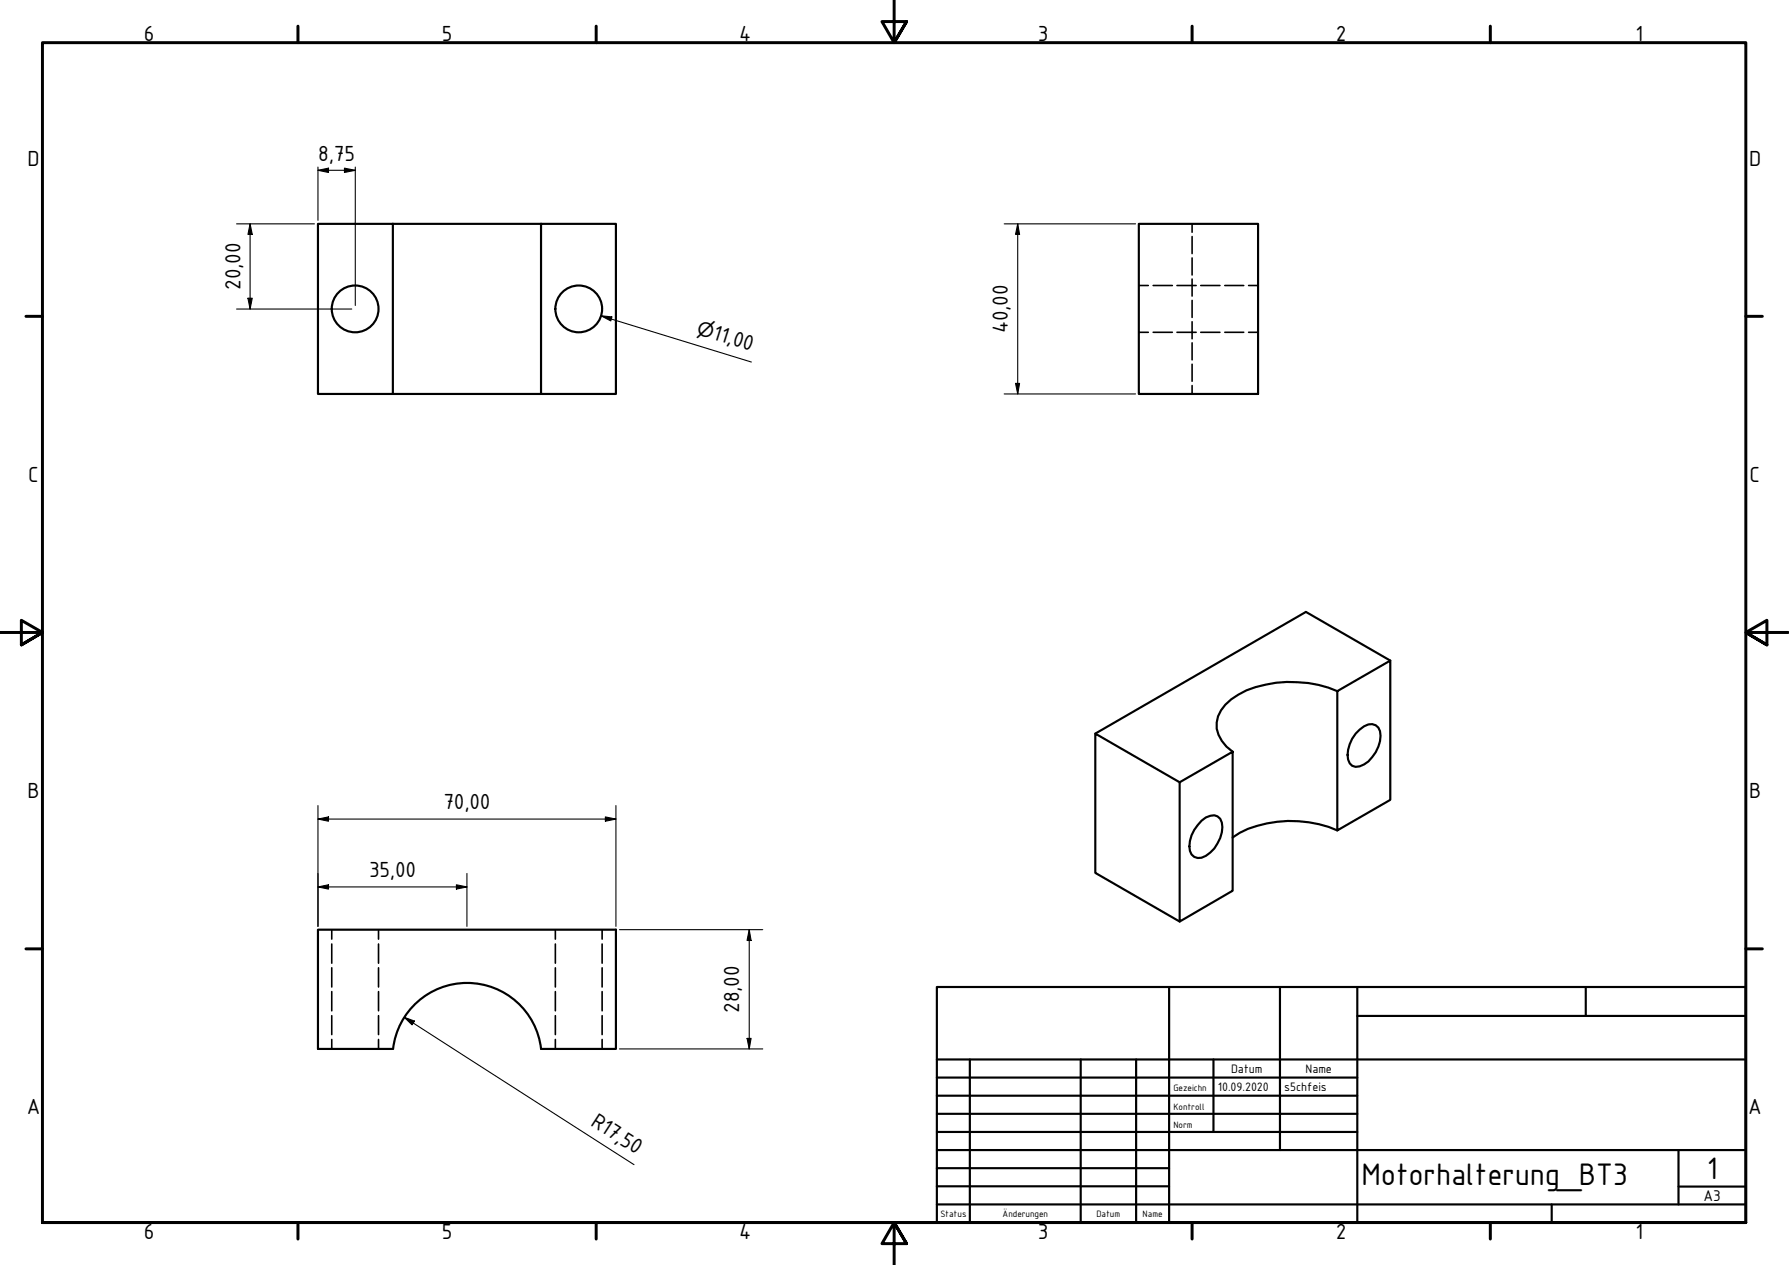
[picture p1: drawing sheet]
<svg xmlns="http://www.w3.org/2000/svg" width="420mm" height="297mm" viewBox="0 0 420 297" stroke-linecap="round" stroke-linejoin="round" font-family="sans-serif">
<!-- layer: Sichtbar (ISO) -->
<g fill="none" stroke="#000" stroke-width=".51">
<path d="M74.7 52.6h17.6v39.9h-17.6zM92.3 52.6h34.8M127.1 52.6h17.6v39.9h-17.6zM267.5 52.6h28v39.9h-28zM92.3 92.5h34.8M326.5 155.1l-19.8-11.4-49.5 28.6M314.1 162.3l12.4-7.2v32.7l-12.4 7.2zM314.1 162.3a28.9 28.9 0 0 0-21.4-.2 12.3 12.3 0 0 0-6.6 6.1 7.3 7.3 0 0 0 3.4 8.3M319.3 171.3a2.93 2.93 0 0 1 4.4-.4 5 5 0 0 1 0 4.4 8.2 8.2 0 0 1-4.4 4.6 1.98 1.98 0 0 1-2.7-1.5 7.9 7.9 0 0 1 2.7-7.1zM277.1 183.7l12.4-7.2v32.7l-12.4 7.2zM277.1 183.7l-19.9-11.4v32.7l19.9 11.4M282.2 192.7a3.5 3.5 0 0 1 3.7-1 3.4 3.4 0 0 1 1.1 3.7 7.9 7.9 0 0 1-4.8 6 2.28 2.28 0 0 1-2.9-2.7 8.4 8.4 0 0 1 2.9-6z"/>
<path d="M314.1 195a27.4 27.4 0 0 0-23 .6l-1.6 1M92.3 246.3a17.5 17.5 0 0 1 17.4-15.5 17.5 17.5 0 0 1 17.4 15.5h17.6v-28h-70v28h17.6"/>
<circle cx="83.4" cy="72.5" r="5.5"/>
<circle cx="135.9" cy="72.5" r="5.5"/>
</g>
<!-- layer: Verdeckt (ISO) -->
<g fill="none" stroke="#000" stroke-width=".38">
<path d="M280 52.6v1.9M280 55.5v4M267.5 67h2.2M267.5 78h2.2M270.8 67h4.5M270.8 78h4.5M276.4 67h4.5M276.4 78h4.5M280 60.6v4M280 65.5v4M280 70.5v4M280 75.6v4"/>
<path d="M282 67h4.5M282 78h4.5M287.7 67h4.4M287.7 78h4.4M293.2 67h2.3M293.2 78h2.3M280 80.5v4M280 85.5v4M280 90.5v2M77.9 218.3v2.2M88.9 218.3v2.2M130.4 218.3v2.2"/>
<path d="M141.4 218.3v2.2M77.9 221.7v4.5M77.9 227.3v4.5M77.9 232.8v4.5M77.9 238.5v4.4M88.9 221.7v4.5M88.9 227.3v4.5M88.9 232.8v4.5M88.9 238.5v4.4M130.4 221.7v4.5M130.4 227.3v4.5M130.4 232.8v4.5"/>
<path d="M130.4 238.5v4.4M141.4 221.7v4.5M141.4 227.3v4.5M141.4 232.8v4.5M141.4 238.5v4.4M77.9 244.1v2.2M88.9 244.1v2.2M130.4 244.1v2.2M141.4 244.1v2.2"/>
</g>
<!-- layer: Rahmen (ISO) -->
<g fill="none" stroke="#000" stroke-width=".7">
<path d="M70 6.1v3.9M140 6.1v3.9M210 0v10l-2.9-4.9h5.8l-2.9 4.9 2.9-4.9M280 6.1v3.9M350 6.1v3.9M6.1 74.3h3.9M410 74.3h3.9M0 148.5h10l-5-2.8v5.7l5-2.9-5 2.9M420 148.5h-10l5-2.8v5.7l-5-2.9 5 2.9M6.1 222.8h3.9M410 222.8h3.9M10 287.1v-277.1h400v277.1h-400h400"/>
<path d="M70 287.1v3.8M140 287.1v3.8M212.9 292l-2.9-4.9 2.9 4.9h-5.8l2.9-4.9v9.9M280 287.1v3.8M350 287.1v3.8"/>
</g>
<!-- layer: Titel (ISO) -->
<g fill="none" stroke="#000" stroke-width=".51">
<path d="M220 231.8h190v55.3h-190zM274.6 231.8v55.3M300.6 231.8v38.3M318.8 238.6h91.2M318.8 231.8v55.3M372.4 231.8v6.8M220 253h98.8M220 257.3h98.8M220 248.8h190M227.8 248.8v38.3M253.8 248.8v38.3M266.8 248.8v38.3"/>
<path d="M285 248.8v17M220 261.5h98.8M220 265.8h98.8M220 270.1h190M220 274.3h54.6M220 278.6h54.6M394.2 278.6h15.8M394.2 270.1v12.7M220 282.8h190M364.4 282.8v4.3"/>
</g>
<g fill="none" stroke="#000" stroke-width=".25">
<path d="M74.7 40l2.5-.5v1zM74.7 39.2v12.5M74.7 40h8.7M80.9 39.5l2.5 .5-2.5 .5zM83.4 39.2v32.5M55.6 52.6h18.3M58.7 52.6l.5 2.4h-1zM58.7 52.6v20M235.8 52.6h30.9M239 52.6l.5 2.4h-1zM239 52.6v39.9M55.6 72.6h27"/>
<path d="M58.2 70h1l-.5 2.6zM141.2 74.2l2.5 .2-.3 1zM141.2 74.2l35.3 10.8M235.8 92.5h30.9M238.5 90h1l-.5 2.5zM74.7 192.3l2.5-.5v1zM74.7 192.3h70M74.7 189.2v28.3M142.2 191.8l2.5 .5-2.5 .5zM144.7 189.2v28.3M74.7 208.3l2.5-.5v1zM74.7 208.3h35"/>
<path d="M107.2 207.8l2.5 .5-2.5 .5zM109.7 205.1v12.4M145.5 218.3h33.6M176 218.3l.4 2.5h-.9zM176 218.3v28M94.9 238.9l2.4 .9-.5 .9zM94.9 238.9l54 34.6M145.5 246.3h33.6M175.5 243.8h.9l-.4 2.5z"/>
</g>
<g fill="#000">
<path d="M74.7 40l2.5-.5v1z" fill-rule="evenodd"/>
<path d="M58.7 52.6l.5 2.4h-1z" fill-rule="evenodd"/>
<path d="M80.9 39.5l2.5 .5-2.5 .5z" fill-rule="evenodd"/>
<path d="M239 52.6l.5 2.4h-1z" fill-rule="evenodd"/>
<path d="M58.2 70h1l-.5 2.6z" fill-rule="evenodd"/>
<path d="M141.2 74.2l2.5 .2-.3 1z" fill-rule="evenodd"/>
<path d="M238.5 90h1l-.5 2.5z" fill-rule="evenodd"/>
<path d="M74.7 192.3l2.5-.5v1z" fill-rule="evenodd"/>
<path d="M142.2 191.8l2.5 .5-2.5 .5z" fill-rule="evenodd"/>
<path d="M74.7 208.3l2.5-.5v1z" fill-rule="evenodd"/>
<path d="M107.2 207.8l2.5 .5-2.5 .5z" fill-rule="evenodd"/>
<path d="M94.9 238.9l2.4 .9-.5 .9z" fill-rule="evenodd"/>
<path d="M176 218.3l.4 2.5h-.9z" fill-rule="evenodd"/>
<path d="M175.5 243.8h.9l-.4 2.5z" fill-rule="evenodd"/>
</g>
<g font-size="7.9">
<text x="319.8" y="278.2">Motorhalterung_BT3</text>
<text x="400.9" y="276.8">1</text>
</g>
<g font-size="5.5">
<text x="33.8" y="9.6">6</text>
<text x="103.8" y="9.6">5</text>
<text x="173.6" y="9.6">4</text>
<text x="243.8" y="9.6">3</text>
<text x="313.8" y="9.6">2</text>
<text x="384.1" y="9.6">1</text>
<text x="6.5" y="38.9">D</text>
<text x="74.7" y="37.7">8,75</text>
<text x="410.8" y="38.9">D</text>
<text x="56.5" y="68.1" transform="rotate(-90 56.5 68.1)">20,00</text>
<text x="167.2" y="79.6" transform="rotate(17 167.2 79.6)">11,00</text>
<text x="236.7" y="78.2" transform="rotate(-90 236.7 78.2)">40,00</text>
<text x="6.6" y="113.1">C</text>
<text x="410.9" y="113.1">C</text>
<text x="6.5" y="187.4">B</text>
<text x="104.1" y="190">70,00</text>
<text x="410.8" y="187.4">B</text>
<text x="86.7" y="206">35,00</text>
<text x="173.6" y="237.8" transform="rotate(-90 173.6 237.8)">28,00</text>
<text x="6.3" y="261.7">A</text>
<text x="410.6" y="261.7">A</text>
<text x="138.5" y="264.1" transform="rotate(33 138.5 264.1)">R17,50</text>
<text x="33.8" y="290.9">6</text>
<text x="103.8" y="290.9">5</text>
<text x="173.6" y="290.9">4</text>
<text x="243.8" y="290.9">3</text>
<text x="313.8" y="290.9">2</text>
<text x="384.1" y="290.9">1</text>
</g>
<text font-size="4.6" x="163.4" y="78.4" transform="rotate(17 163.4 78.4)">⌀</text>
<text font-size="3.9" x="400.1" y="282">A3</text>
<g font-size="3.1">
<text x="286" y="256.3">10.09.2020</text>
<text x="289.1" y="252">Datum</text>
<text x="301.6" y="256.3">s5chfeis</text>
<text x="306.6" y="252">Name</text>
</g>
<g font-size="2.3">
<text x="275.6" y="256.3">Gezeichn</text>
<text x="275.6" y="260.5">Kontroll</text>
<text x="275.6" y="264.8">Norm</text>
<text x="220.9" y="285.7">Status</text>
<text x="235.5" y="285.7">Änderungen</text>
<text x="257.6" y="285.7">Datum</text>
<text x="268.4" y="285.7">Name</text>
</g>
</svg>
